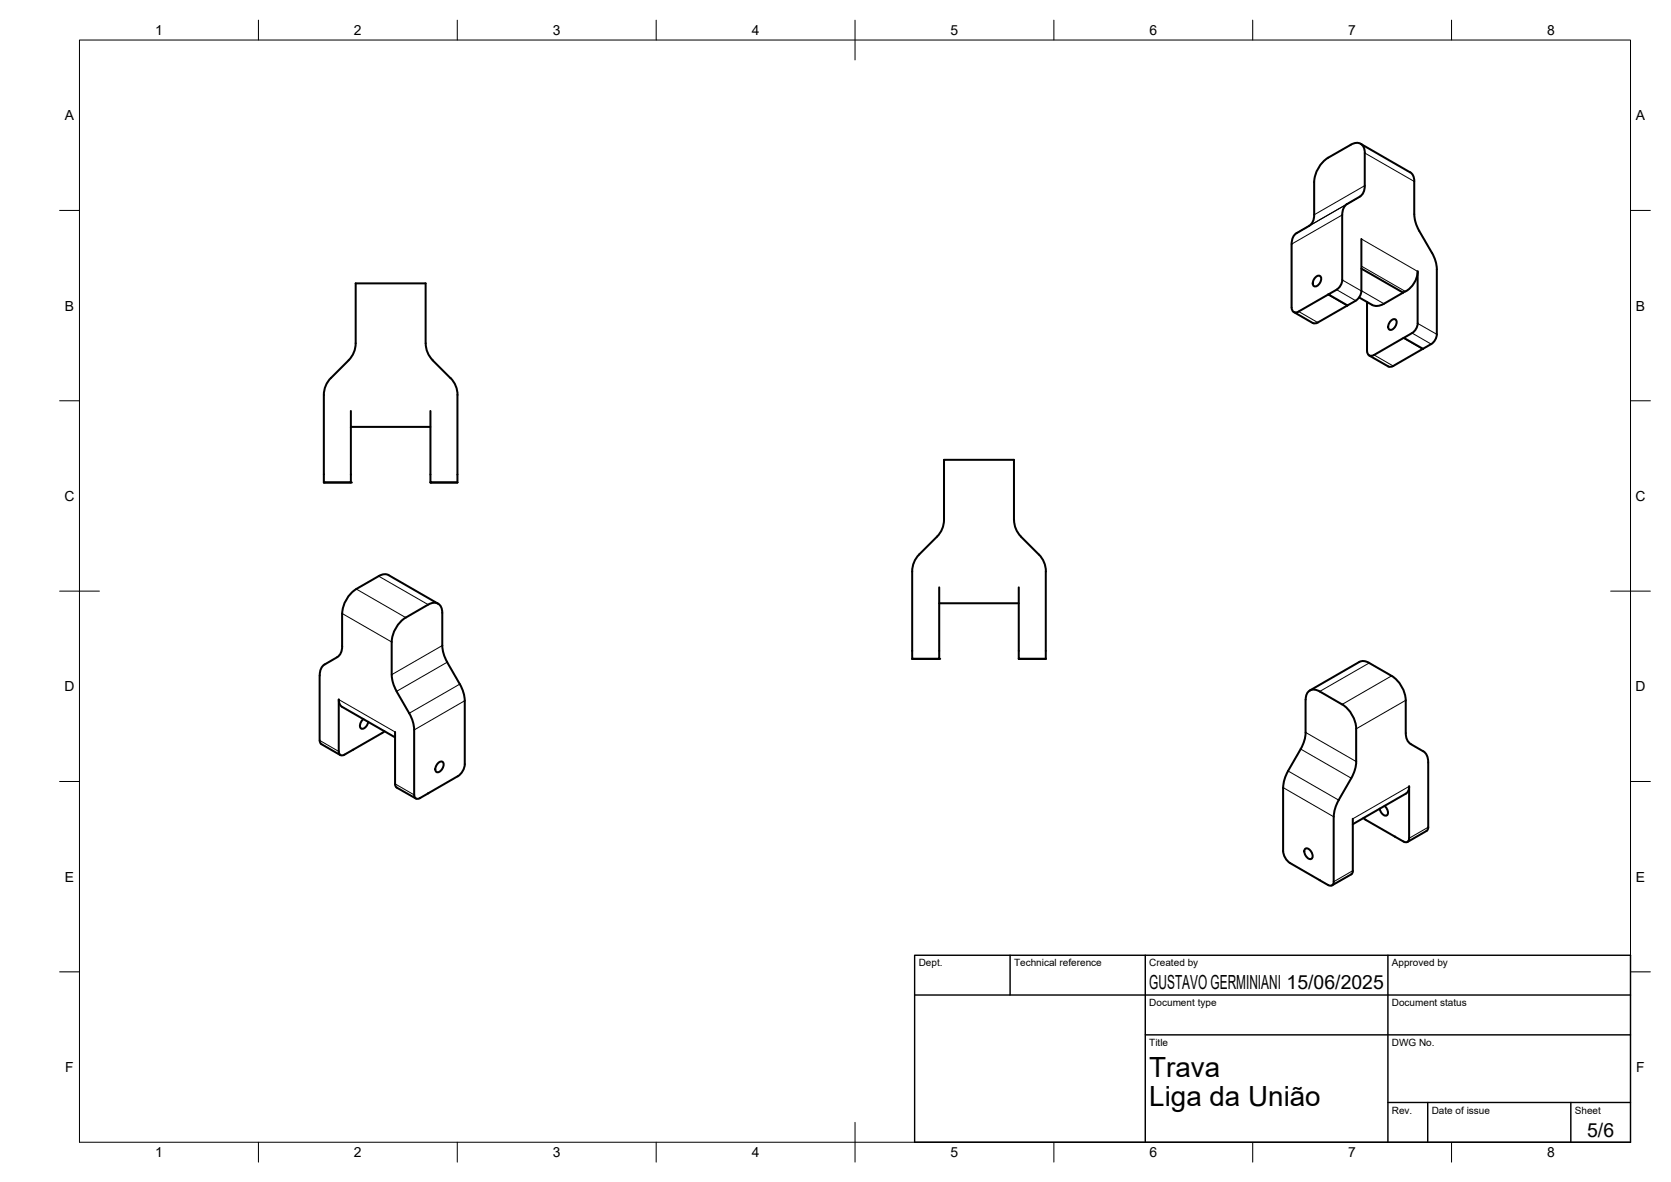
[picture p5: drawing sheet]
<svg xmlns="http://www.w3.org/2000/svg" width="420mm" height="297mm" viewBox="0 0 420 297" stroke-linecap="round" stroke-linejoin="round" font-family="sans-serif">
<!-- layer: Visible -->
<g fill="none" stroke="#000" stroke-width=".51">
<path d="M342.1 36.1l12.5 7.2M343.2 38.4v8.3l-.2 1.1a2.49 2.49 0 0 1-1.1 1.6l-3.2 1.9M343.2 38.4a2.15 2.15 0 0 0-1.1-2.3 2.15 2.15 0 0 0-2.5 .3l-5.6 3.2a7.8 7.8 0 0 0-3.6 6.2v8.2l-.1 1.2a2.49 2.49 0 0 1-1.1 1.5l-3.2 1.9a2.99 2.99 0 0 0-1.2 2.7M338.7 51.3a3 3 0 0 0-1.2 2.7v16.8l-.4 .9-.6 .8-2.5 1.5 4.8 2.8M354.6 43.3a2.39 2.39 0 0 1 1 2.3v8.2l.3 1.8 .6 1.8 3.5 6.1M324.8 61.3v16M330.8 69.7a.78 .78 0 0 1 1.3 0 1.92 1.92 0 0 1-1.6 2.3 1.29 1.29 0 0 1 0-2zM334 74l-7.5 4.3a1.07 1.07 0 0 1-1.2 .1 1.07 1.07 0 0 1-.5-1.1M338.7 76.8l-8 4.5-.6-.1-4.8-2.8M338.8 76.7l-.1 .1M342.3 60.1v13.5l-.4 .9-.6 .8-2.5 1.5M342.3 67.5l10.5 6-5.9 3.3a2.48 2.48 0 0 1-1.9-.2l-3.3-1.9"/>
<path d="M343.7 75.9v12.3M353.4 73.2l-.6 .3M356.4 68.2v13.1M356.5 68.2a6.2 6.2 0 0 1-3.1 5M360 63.5l.9 1.8 .4 2.4v16.3l-.4 1.4a5.4 5.4 0 0 1-3.1 2.3M83.2 95l-1.2 1.6-.5 2-.1 22.6h6.8v-17.9M89.4 86.3v-15.1h17.6v15.1M89.4 86.3l-.3 2-1 1.7-4.9 5M107 86.3l.4 2 .6 1.2 .8 1M108.8 90.5l4.5 4.5M113.3 95l1.1 1.6 .6 2v22.6M343.7 88.2a1.08 1.08 0 0 0 .6 1.1 1.08 1.08 0 0 0 1.2-.1"/>
<path d="M349.8 80.6a.78 .78 0 0 1 1.3 0 1.92 1.92 0 0 1-1.6 2.3 1.29 1.29 0 0 1 0-2zM353 84.9l-7.5 4.3M355 83.7l-2 1.2 4.8 2.8M356.5 81.2l-.4 1.4-1 1.1M357.7 87.7l-8.1 4.5-.5-.1-4.8-2.8M357.8 87.6l-.1 .1M88.2 107.3h20M108.2 103.3v17.9h6.8M81.4 121.2h6.8M108.2 121.2h6.8M261.2 139.3l-4.9-4.9-.7-1.2-.5-1.2-.1-1.4v-15h-17.6v15l-.4 2-.9 1.8-5.4 5.5-1 1.7-.3 1.3v22.7h6.8v-18M261.2 139.3l1.2 1.7 .5 1.9 .1 22.7"/>
<path d="M86 154.2v8.2M97.7 144.5l12.5 7.2M97.7 144.5a2.4 2.4 0 0 0-2.5 .3l-5.6 3.2a7.8 7.8 0 0 0-3.5 6.2M236.2 151.6h20M256.2 147.6v18h6.8M81.6 167a3 3 0 0 0-1.2 2.7v16.7l.4 .6 4.8 2.8M86 162.4l-.1 1.2a2.46 2.46 0 0 1-1.1 1.5l-3.2 1.9M98.5 161.3v8.8l.4 1.8 .8 1.8M98.5 161.3a7.8 7.8 0 0 1 3.5-6.1l5.7-3.3a2.16 2.16 0 0 1 2.5-.2 2.16 2.16 0 0 1 1 2.3v8.2l.3 1.8 .6 1.8 3.8 6.7 .8 2.4 .2 17.1a3.9 3.9 0 0 1-1.8 3.1M99.7 173.7l3.2 5.5M102.9 179.2l.8 1.9 .4 1.7v17a.88 .88 0 0 0 .5 .9 .88 .88 0 0 0 1-.1l9.5-5.5M229.4 165.6h6.8"/>
<path d="M256.2 165.6h6.8M328.3 175.8v8.3M328.3 175.8a2.16 2.16 0 0 1 1-2.3 2.16 2.16 0 0 1 2.5 .3l5.7 3.2M337.5 177a7.8 7.8 0 0 1 3.5 6.1M349.9 169.8l-5.6-3.2a2.59 2.59 0 0 0-2.5-.3l-12.5 7.2M349.9 169.9a7.8 7.8 0 0 1 3.6 6.1v8.2M91.4 180.7l-.8 1a.87 .87 0 0 0 .2 1.4 .87 .87 0 0 0 1.3-.6l.5-1.1M96.1 184.2l-9.5 5.5a.87 .87 0 0 1-1 0 .87 .87 0 0 1-.4-.9v-13l.3 1.3 .5 .5 13.3 7.7M96.7 183.8l-.6 .4M99.3 183.9l.1 13.6 .3 .4 4.9 2.8M110.2 191.8a.77 .77 0 0 1 1.3 0 1.95 1.95 0 0 1-1.6 2.3 1.29 1.29 0 0 1 0-2zM322.6 197.9v16"/>
<path d="M323.9 193.7l-1 2.5-.3 1.7M327 188.2l-3.1 5.5M328.3 184l-.3 1.8-1 2.4M341 183.2v8.2l-.2 1.7-.7 1.9-3.5 6.1M353.5 184.2l.1 1.2a2.46 2.46 0 0 0 1.1 1.6l3.2 1.8M354.3 197.6v13.1M354.3 197.6l-.3 1.3-.5 .6-13.4 7.6M357.9 188.8a3 3 0 0 1 1.2 2.7v16.7l-.4 .6-4.8 2.8M328.2 213.3a1.28 1.28 0 0 1 1.7 1 .9 .9 0 0 1 .2 1 .9 .9 0 0 1-.8 .6 1.95 1.95 0 0 1-1.1-2.6zM336.6 201.1l-.8 1.8-.4 1.8-.1 17.4a.83 .83 0 0 1-1.4 .3l-9.5-5.5a3.9 3.9 0 0 1-1.8-3.1M339.7 219.7l-4.8 2.8M340.1 205.8v13"/>
<path d="M340.2 218.8l-.1 .6-.3 .3M342.8 205.6l7.9 4.6M348.1 202.5l.8 1a.87 .87 0 0 1-.2 1.4 .87 .87 0 0 1-1.3-.5l-.5-1.2M350.7 210.2l2.2 1.3a.86 .86 0 0 0 1 .1 .86 .86 0 0 0 .4-.9"/>
</g>
<g fill="#000">
<circle cx="81.4" cy="121.2" r=".25"/>
<circle cx="88.2" cy="121.2" r=".25"/>
<circle cx="108.2" cy="121.2" r=".25"/>
<circle cx="229.4" cy="165.6" r=".25"/>
<circle cx="236.2" cy="165.6" r=".25"/>
<circle cx="256.2" cy="165.6" r=".25"/>
</g>
<!-- layer: Visible Narrow -->
<g fill="none" stroke="#000" stroke-width=".25">
<path d="M343.2 38.4l12.4 7.2M337.5 54l-12.7 7.3M341.9 49.4l-15.9 9.2M343.2 46.7l-12.8 7.3M326.5 78.3l4.8 2.8M333.9 74l4.8 2.8M336.1 72.8l4.8 2.8M337.5 70.3l4.8 2.8M342.3 60.1l14.1 8.1M342.3 66.9l11.1 6.3M342.3 73.1l5.7 3.2M345.5 89.2l4.8 2.8"/>
<path d="M352.9 84.9l4.8 2.8M355 83.7l4.9 2.8M356.4 81.3l4.9 2.7M86 154.2l12.5 7.1M89.6 148l12.4 7.2M95.2 144.8l12.5 7.1M85.2 175.8l14.1 8.1M111.2 162.2l-12.7 7.4M112.4 166.4l-12.7 7.3M115.6 171.9l-12.7 7.3M116.9 176.1l-12.8 7.3M344.3 166.6l-12.5 7.2"/>
<path d="M349.9 169.8l-12.4 7.2M353.5 176l-12.5 7.2M80.4 186.1l4.8 2.7M99.3 197l4.8 2.8M322.6 197.9l12.7 7.4M323.9 193.7l12.7 7.4M327 188.2l12.8 7.4M328.3 184.1l12.7 7.3M354.3 197.6l-14.2 8.2M340.1 218.8l-4.8 2.8M359.1 207.9l-4.8 2.8"/>
</g>
<!-- layer: BORDER -->
<g fill="none" stroke="#000" stroke-width=".25">
<path d="M20 10.1h390v276.9h-390zM65 5.1v5M115 5.1v5M165 5.1v5M215 5.1v10M265 5.1v5M315 5.1v5M365 5.1v5M15 52.9h5M410 52.9h5M15 100.7h5M410 100.7h5"/>
<path d="M15 148.6h10M405 148.6h10M15 196.4h5M410 196.4h5M15 244.2h5M410 244.2h5M65 287v5M115 287v5M165 287v5M215 282.1v9.9M265 287v5M315 287v5"/>
<path d="M365 287v5"/>
</g>
<!-- layer: TITLEBLOCK -->
<path d="M230 240.1h180v46.9h-180zM230 250h180M254 240.1v9.9M288 240.1v46.9M349 240.1v46.9M288 260.1h122M349 277.1h61M359 277.1v9.9M395 277.1v9.9" fill="none" stroke="#000" stroke-width=".36"/>
<g font-size="7">
<text x="289" y="270.6">Trava</text>
<text x="289" y="278.1">Liga da União</text>
</g>
<g font-size="4.9">
<text x="289" y="248.5">GUSTAVO GERMINIANI 15/06/2025</text>
<text x="399.1" y="285.7">5/6</text>
</g>
<g font-size="3.5">
<text x="39" y="8.8">1</text>
<text x="89" y="8.8">2</text>
<text x="139" y="8.8">3</text>
<text x="189" y="8.8">4</text>
<text x="239" y="8.8">5</text>
<text x="289" y="8.8">6</text>
<text x="339" y="8.8">7</text>
<text x="389" y="8.8">8</text>
<text x="16.3" y="30.2">A</text>
<text x="411.3" y="30.2">A</text>
<text x="16.3" y="78">B</text>
<text x="411.3" y="78">B</text>
<text x="16.2" y="125.9">C</text>
<text x="411.2" y="125.9">C</text>
<text x="16.2" y="173.7">D</text>
<text x="411.2" y="173.7">D</text>
<text x="16.3" y="221.6">E</text>
<text x="411.3" y="221.6">E</text>
<text x="16.4" y="269.4">F</text>
<text x="411.4" y="269.4">F</text>
<text x="39" y="290.8">1</text>
<text x="89" y="290.8">2</text>
<text x="139" y="290.8">3</text>
<text x="189" y="290.8">4</text>
<text x="239" y="290.8">5</text>
<text x="289" y="290.8">6</text>
<text x="339" y="290.8">7</text>
<text x="389" y="290.8">8</text>
</g>
<g font-size="2.5">
<text x="231" y="242.9">Dept.</text>
<text x="255" y="242.9">Technical reference</text>
<text x="289" y="242.9">Created by</text>
<text x="350" y="242.9">Approved by</text>
<text x="289" y="252.8">Document type</text>
<text x="350" y="252.8">Document status</text>
<text x="289" y="262.9">Title</text>
<text x="350" y="262.9">DWG No.</text>
<text x="350" y="279.9">Rev.</text>
<text x="360" y="279.9">Date of issue</text>
<text x="396" y="279.9">Sheet</text>
</g>
</svg>
